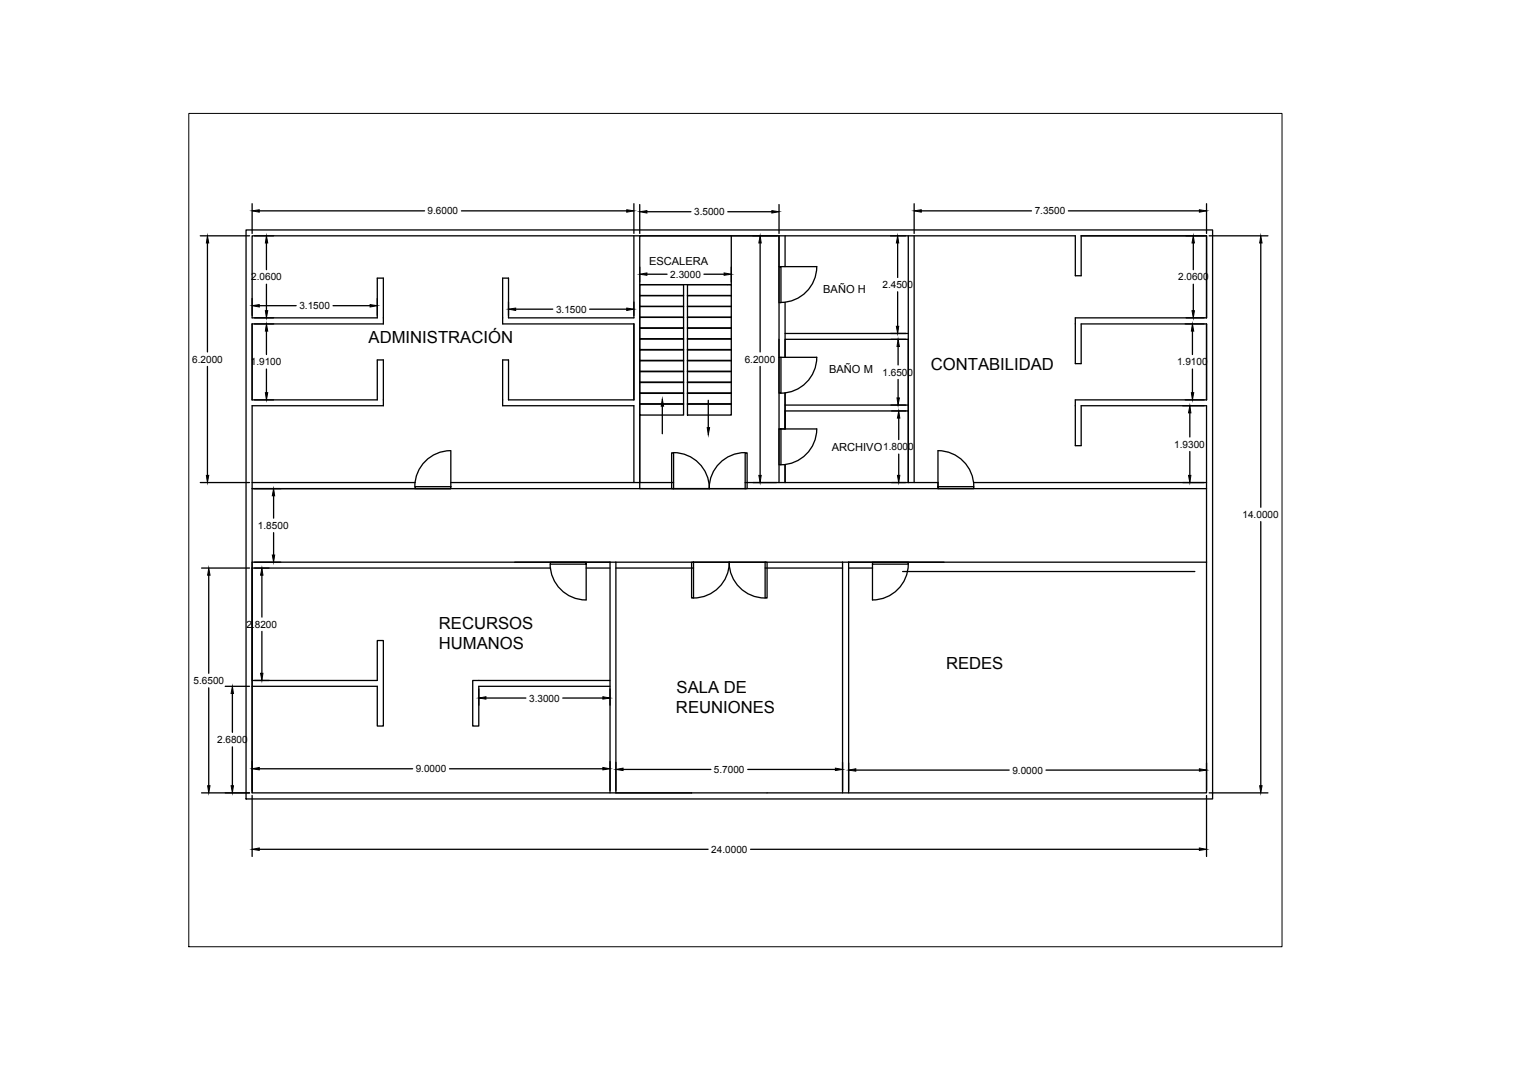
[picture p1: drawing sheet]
<svg xmlns="http://www.w3.org/2000/svg" width="297mm" height="210mm" viewBox="0 0 297 210" stroke-linecap="round" stroke-linejoin="round" font-family="sans-serif">
<!-- layer: 0 -->
<g fill="none" stroke="#000" stroke-width=".25">
<path d="M48 44.9h188.7v111h-188.7zM152 46v48.1M153.2 59v10.7v-3.5h24.1M153.2 46v6M177.3 46v48.1M178.4 46v48.1M209.9 46h-160.7v16M211 46h24.5v16M49.2 79.1v75.6h186.3v-75.6M49.2 63.2v14.8M153.2 76.7v7v-3.5h24.1M153.2 79h24.1"/>
<path d="M153.2 65.1h24.1M235.5 63.2v14.8M49.2 94.1h31.8M49.2 95.3h186.3M88 94.1h43.5M145.4 94.1h37.7M153.2 90.6v3.5M190 94.1h45.5M49.2 110.8h58.3M114.4 110.8h4.7M119.1 109.7v45M120.2 110.8h15.2"/>
<path d="M120.2 109.7v45M149.3 110.8h15.1M164.4 109.7v45M165.6 110.8h4.7M165.6 109.7v45M176.2 111.5h57M235.5 109.7h-186.3v45"/>
</g>
<!-- layer: door -->
<g fill="none" stroke="#000" stroke-width=".25">
<path d="M123.7 46v16M124.9 59.8h8.5v2.1h-8.5zM124.9 57.6h8.5v2.2h-8.5zM124.9 55.5h8.5v2.2h-8.5zM134.2 59.8h8.5v2.1h-8.5zM134.2 57.6h8.5v2.2h-8.5zM134.2 55.5h8.5v2.2h-8.5zM142.7 46v9.5h-17.8M152 52h.4v7h-.4zM152 52v-6h-27.1v48.1M152.4 52h7a7 7 0 0 1-7 7M123.7 63.2v14.8"/>
<path d="M123.7 79.1v15M124.9 78.8h8.5v2.2h-8.5zM124.9 76.7h8.5v2.2h-8.5zM124.9 74.5h8.5v2.2h-8.5zM124.9 72.4h8.5v2.2h-8.5zM124.9 70.3h8.5v2.2h-8.5zM124.9 68.2h8.5v2.2h-8.5zM124.9 66.1h8.5v2.2h-8.5zM124.9 64h8.5v2.2h-8.5zM124.9 61.9h8.5v2.1h-8.5zM129.3 79.2v5.4M134.2 78.8h8.5v2.2h-8.5z"/>
<path d="M134.2 76.7h8.5v2.2h-8.5zM134.2 74.5h8.5v2.2h-8.5zM134.2 72.4h8.5v2.2h-8.5zM134.2 70.3h8.5v2.2h-8.5zM134.2 68.2h8.5v2.2h-8.5zM134.2 66.1h8.5v2.2h-8.5zM134.2 64h8.5v2.2h-8.5zM134.2 61.9h8.5v2.1h-8.5zM138.2 78.1v5.3M152 69.7h.4v7h-.4zM152 66.2v3.5M152.4 69.7h7"/>
<path d="M159.4 69.7a7 7 0 0 1-7 7M49.2 95.3h38.8M81 94.9h7v.4h-7zM88 87.9a7 7 0 0 0-7 7M88 88v6.9M124.9 94.1v1.2h13.5M124.9 81v13.1M131.1 88.3h.4v7h-.4zM131.4 88.3a6.9 6.9 0 0 1 7 7 7 7 0 0 1 7-7M131.5 95.3h13.9M145.4 88.3h.4v7h-.4zM152 83.7h.4v7h-.4z"/>
<path d="M152.4 83.7h7a7 7 0 0 1-7 7M153.2 80.2v3.5h-1.2M183 87.9a7 7 0 0 1 7 7M183.1 94.9h6.9v.4h-6.9zM183.1 88v7.3M100.4 109.7h18.7M107.4 110a7 7 0 0 0 7 7M107.4 109.7h7v.4h-7zM114.4 110.1v6.9M135 109.7h.4v7h-.4zM135.4 109.7h13.9M142.3 109.7a7 7 0 0 0 7 7"/>
<path d="M142.3 109.7a7 7 0 0 1-7 7M149.3 109.7h.4v7h-.4zM165.6 109.7h18.6M170.3 109.7h7v.4h-7zM177.3 110a7 7 0 0 1-7 7v-6.9M120.2 154.7h14.8"/>
</g>
<path d="M129.3 77.8l.2 1.4h-.5zM138 83.4h.5l-.3 1.4z" fill="#000" stroke="#000" stroke-width=".2"/>
<!-- layer: DIM -->
<g fill="none" stroke="#000" stroke-width=".25">
<path d="M49.2 39.7v5.8M123.7 39.7v5.8M124.9 39.9v5.6M152 39.9v5.6M178.4 39.7v5.8M235.5 39.7v5.8M39.1 46h9.6M40.5 47.4v21.3M49.2 58.2v3.3M49.7 46h3.7M50.6 41.1h32.3M50.6 59.6h7.2"/>
<path d="M52 47.4v5.2M52 55.4v5.2M65 59.6h7.2M73.6 58.2v3.3M90.1 41.1h32.2M99.2 58.9v2.6M123.7 58.9v2.6M124.9 52.1v2.9M126.3 53.5h3.9M126.3 41.3h8.5M137.4 53.5h3.9M142 41.3h8.6"/>
<path d="M142.7 52.1v2.9M147 46h4.6M148.4 47.4v21.3M173.8 46h3M175.2 47.4v6.7M175.2 56.9v6.8M179.8 41.1h21.5M208.5 41.1h25.6M231.5 46h3.5M232.9 47.4v5.2M232.9 55.4v5.2M236 46h11.5"/>
<path d="M246.1 47.4v51.6M40.5 71.5v21.2M49.7 62h3.7M49.7 63.2h3.7M49.7 78h3.7M52 64.6v4.6M52 72v4.6M100.6 60.3h7.3M115.1 60.3h7.2M148.4 71.5v21.2M173.8 65.1h3M173.9 79h2.9"/>
<path d="M173.9 66.2h2.9M175.3 67.6v3.6M175.3 74v3.6M230.8 79.1h4.2M231.3 63.2h3.7M231.3 78h3.7M231.5 62h3.5M232.7 64.6v4.6M232.7 72v4.6M39.1 94.1h9.6M49.7 95.3h5.1M53.4 96.7v4.4"/>
<path d="M147 94.1h4.6M174 94.1h2.8M174 80.2h2.8M175.4 81.6v4.2M175.4 88.6v4.1M230.8 94.1h4.2M232.2 80.5v4.7M232.2 88.1v4.6M39.3 110.8h9.4M40.7 112.2v19.1M49.7 110.8h2.8M49.7 109.7h5.1"/>
<path d="M51.1 112.2v8.2M53.4 103.9v4.4M246.1 101.8v51.5M40.7 134.2v19.1M44 133.9h4.7M45.4 135.3v7.6M49.7 132.7h2.8M51.1 123.2v8.1M93.4 134.4v3.2M94.8 136.2h7.8M109.8 136.2h7.9M119.1 134.4v3.2"/>
<path d="M39.3 154.7h9.4M45.4 145.7v7.6M49.2 148.6v5.6M49.2 155.2v11.9M50.6 150h29.9M87.7 150h30M119.1 148.6v5.6M120.2 148.7v5.5M121.6 150.1h17.1M145.9 150.1h17.1M164.4 148.7v5.5M165.6 148.8v5.4"/>
<path d="M167 150.2h29.9M204.1 150.2h30M235.5 148.8v5.4M235.5 155.2v11.9M236 154.7h11.5M50.6 165.7h87.6M146.5 165.7h87.6"/>
</g>
<g fill="#000" stroke="#000" stroke-width=".2">
<path d="M40.5 46l.2 1.4h-.4zM49.2 41.1l1.4-.2v.5zM49.2 59.6l1.4-.2v.5zM52 46l.3 1.4h-.5zM72.2 59.4l1.4 .2-1.4 .3zM122.3 40.9l1.4 .2-1.4 .3zM124.9 53.5l1.4-.3v.5zM124.9 41.3l1.4-.2v.5zM141.3 53.2l1.4 .3-1.4 .2zM148.4 46l.2 1.4h-.5zM150.6 41.1l1.4 .2-1.4 .3zM175.2 46l.2 1.4h-.5z"/>
<path d="M178.4 41.1l1.4-.2v.5zM232.9 46l.2 1.4h-.5zM234.1 40.9l1.4 .2-1.4 .3zM246.1 46l.2 1.4h-.5zM51.8 60.6h.5l-.3 1.4zM52 63.2l.3 1.4h-.5zM51.8 76.6h.5l-.3 1.4zM99.2 60.3l1.4-.2v.5zM122.3 60.1l1.4 .2-1.4 .3zM174.9 63.7h.5l-.2 1.4zM175.1 77.6h.4l-.2 1.4zM175.3 66.2l.2 1.4h-.4z"/>
<path d="M232.5 76.6h.5l-.3 1.4zM232.7 63.2l.3 1.4h-.5zM232.6 60.6h.5l-.2 1.4zM40.3 92.7h.4l-.2 1.4zM53.4 95.3l.2 1.4h-.5zM148.1 92.7h.5l-.2 1.4zM175.1 92.7h.5l-.2 1.4zM175.4 80.2l.2 1.4h-.5zM232.2 79.1l.2 1.4h-.4zM232 92.7h.4l-.2 1.4zM40.7 110.8l.3 1.4h-.5zM51.1 110.8l.2 1.4h-.4z"/>
<path d="M53.1 108.3h.5l-.2 1.4zM45.4 133.9l.2 1.4h-.5zM50.9 131.3h.4l-.2 1.4zM93.4 136.2l1.4-.3v.5zM117.7 135.9l1.4 .3-1.4 .2zM40.5 153.3h.5l-.3 1.4zM45.1 153.3h.5l-.2 1.4zM49.2 150l1.4-.3v.5zM117.7 149.7l1.4 .3-1.4 .2zM120.2 150.1l1.4-.3v.5zM163 149.8l1.4 .3-1.4 .2zM165.6 150.2l1.4-.2v.4z"/>
<path d="M234.1 150l1.4 .2-1.4 .2zM245.8 153.3h.5l-.2 1.4zM49.2 165.7l1.4-.3v.5zM234.1 165.4l1.4 .3-1.4 .2z"/>
</g>
<!-- layer: rooms2 -->
<path d="M209.9 46v7.8h1.1v-7.8h24.5v16h-25.6v8.9h1.1v-7.7h24.5v14.8h-25.6v8.9h1.1v-7.8h24.5M49.2 62h24.4v-7.7h1.2v8.9h-25.6v14.8h24.4v-7.8h1.2v8.9h-25.6M123.7 62h-24.5v-7.7h-1.1v8.9h25.6v14.8h-24.5v-7.8h-1.1v8.9h25.6M49.2 110.8v21.9h24.4v-7.7h1.2v16.6h-1.2v-7.7h-24.4M119.1 132.7h-26.8v8.9h1.1v-7.7h25.7" fill="none" stroke="#000" stroke-width=".25"/>
<!-- layer: DIM -->
<path d="M36.8 22.1h213.4v162.6h-213.4z" fill="none" stroke="#000" stroke-width=".2"/>
<g font-size="3.3">
<text x="71.9" y="66.9">ADMINISTRACIÓN</text>
<text x="181.7" y="72.2">CONTABILIDAD</text>
<text x="85.7" y="122.6">RECURSOS</text>
<text x="85.7" y="126.5">HUMANOS</text>
<text x="184.6" y="130.5">REDES</text>
<text x="132.1" y="135.2">SALA DE</text>
<text x="131.9" y="139.2">REUNIONES</text>
</g>
<g font-size="2.2">
<text x="126.7" y="51.7">ESCALERA</text>
<text x="160.7" y="57.1">BAÑO H</text>
<text x="161.8" y="72.8">BAÑO M</text>
<text x="162.3" y="88">ARCHIVO1.8000</text>
</g>
<g font-size="2">
<text x="83.5" y="41.8">9.6000</text>
<text x="135.5" y="42">3.5000</text>
<text x="201.9" y="41.8">7.3500</text>
<text x="49" y="54.7">2.0600</text>
<text x="130.8" y="54.2">2.3000</text>
<text x="172.2" y="56.2">2.4500</text>
<text x="229.9" y="54.7">2.0600</text>
<text x="58.4" y="60.4">3.1500</text>
<text x="108.5" y="61">3.1500</text>
<text x="37.5" y="70.8">6.2000</text>
<text x="49" y="71.3">1.9100</text>
<text x="145.3" y="70.8">6.2000</text>
<text x="229.7" y="71.3">1.9100</text>
<text x="172.2" y="73.3">1.6500</text>
<text x="229.2" y="87.3">1.9300</text>
<text x="242.5" y="101">14.0000</text>
<text x="50.3" y="103.2">1.8500</text>
<text x="48.1" y="122.5">2.8200</text>
<text x="37.8" y="133.5">5.6500</text>
<text x="103.3" y="136.8">3.3000</text>
<text x="42.4" y="145">2.6800</text>
<text x="81.1" y="150.7">9.0000</text>
<text x="139.3" y="150.8">5.7000</text>
<text x="197.6" y="150.9">9.0000</text>
<text x="138.8" y="166.4">24.0000</text>
</g>
</svg>
